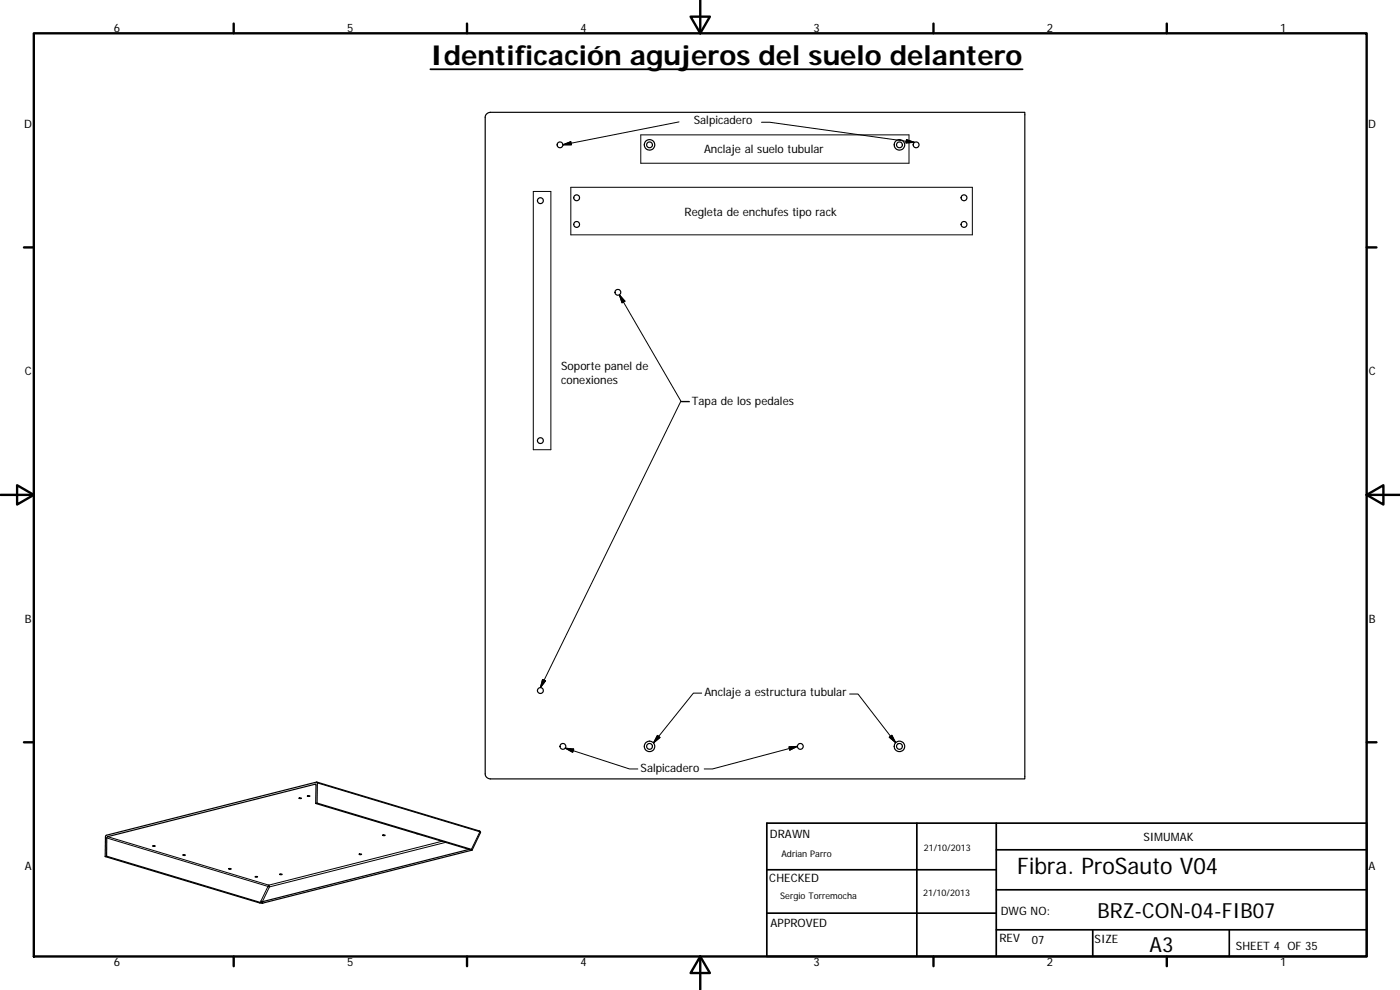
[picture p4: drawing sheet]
<svg xmlns="http://www.w3.org/2000/svg" width="420mm" height="297mm" viewBox="0 0 420 297" stroke-linecap="round" stroke-linejoin="round" font-family="sans-serif">
<g fill="none" stroke="#000" stroke-width=".36">
<path d="M146 34.2l1.2-.5h160.4v200h-160.4a1.55 1.55 0 0 1-1.6-1.5v-197.1zM89.7 239.5h.8zM92.2 238.8l.8 .1zM95.1 234.7l48.9 14.6 .2 .5-2.5 5.2M31.6 257l46.3 13.9 .9 .1M32 256.9l-.4 .1M32 256.9l46.8 14.1M45.8 253.8l.8 .1zM54.9 256.5l.7 .1zM94.8 241.1l46.8 14M94.8 241.1v-5.6l-.2-.2-62.3 15.7-.3 .4v5.5M95.2 241l-.4 .1"/>
<path d="M95.2 241l46.3 13.8 .1 .3M95.2 241v-6.1l-.2-.2-63.1 15.9-.2 .4-.1 6M107.8 256.3h.7l-.5 .1zM114.8 250.6h.8zM125.1 250.1l.2 .1M140.8 254.8l-62.1 15.8-.4-.2 .5 .6M141.6 255.1l-62.8 15.9M68.6 260.7h.8zM76.6 263l.7 .1zM78.8 271h.1M83.9 262.3h.8z"/>
<circle cx="168.1" cy="43.5" r=".87"/>
<circle cx="173.1" cy="59.3" r=".87"/>
<circle cx="194.9" cy="43.5" r=".87"/>
<circle cx="194.9" cy="43.5" r="1.57"/>
<circle cx="269.9" cy="43.5" r=".88"/>
<circle cx="269.9" cy="43.5" r="1.58"/>
<circle cx="274.9" cy="43.5" r=".88"/>
<circle cx="289.3" cy="59.3" r=".88"/>
<circle cx="162.2" cy="60.2" r=".88"/>
<circle cx="173.1" cy="67.3" r=".88"/>
<circle cx="289.3" cy="67.3" r=".88"/>
<circle cx="185.4" cy="87.7" r=".88"/>
<circle cx="162.2" cy="132.2" r=".88"/>
<circle cx="162.2" cy="207.2" r=".88"/>
<circle cx="168.9" cy="223.9" r=".88"/>
<circle cx="194.9" cy="223.9" r=".87"/>
<circle cx="194.9" cy="223.9" r="1.57"/>
<circle cx="240.2" cy="223.9" r=".88"/>
<circle cx="269.9" cy="224" r="1.57"/>
<circle cx="269.9" cy="223.9" r=".88"/>
</g>
<g fill="none" stroke="#000" stroke-width=".3">
<path d="M203.8 36.6l-34.9 6.9M228.5 36.7h2.5l43.4 6M160.1 57.4h5.2v77.5h-5.2zM168.9 43.5l2.4-1 .2 1zM171.3 56.2h120.5v14.3h-120.5zM192.3 40.5h80.5v8.5h-80.5zM272 41.9l2.4 .8-2.5 .2zM185.9 88.5l18.6 32h2.5M185.9 88.5l1.6 1.9-.8 .5zM206.8 120.4h-2.5l-42.1 85.9M162.8 203.9l.9 .4-1.5 2zM210.6 208h-2.5l-12 14.9"/>
<path d="M255 208.2h2.5l11.3 14.6M94.6 235.3l.2 .1M95.2 234.9l48.8 14.7-2.5 5.2M169.6 224.5l2.6 .2-.3 1zM169.6 224.5l19.3 6.2h2.5M197.3 220.6l.8 .7-2 1.6zM236.8 224.1l2.5-.2-2.3 1.2zM239.3 223.9l-25.5 6.8h-2.5M266.9 221.2l.8-.6 1.1 2.2zM32 251.4l48.4 14.6 .3-.4M32.3 251l48.4 14.6M132.7 252.4l-52 13.2"/>
<path d="M133.7 252.8l-52.8 13.3-.2-.5M143.9 249.3l.3 .6M78.3 270.4l2.1-4.4 .5 .1-2.2 4.5"/>
</g>
<g fill="none" stroke="#000" stroke-width=".71">
<path d="M10.1 10h400.1v277h-400.1zM70.1 7.1v2.9M140.2 7.1v2.9M207.3 5h5.8l-2.9 5zM210.2 0v10M280.2 7.1v2.9M350.2 7.1v2.9M7.2 74.2h2.9M410.2 74.2h2.9M.2 148.5h9.9M5.1 145.6l5 2.9-5 2.9zM410.2 148.5l5-2.9v5.8z"/>
<path d="M410.2 148.5h9.9M7.2 222.7h2.9M410.2 222.7h2.9M70.1 287v2.9M140.2 287v2.9M210.2 287l2.9 5h-5.8zM210.2 287v10M280.2 287v2.9M350.2 287v2.9"/>
</g>
<path d="M230.1 247h180.1v40h-180.1zM275.2 247v40M299 255h111.2M299 247v40M230.1 274h68.9M230.1 261h68.9M299 279h111.2M299 267h111.2M327.9 279v8M368.9 279v8" fill="none" stroke="#000" stroke-width=".51"/>
<path d="M168.9 43.5l2.4-1 .2 1zM272 41.9l2.4 .8-2.5 .2zM185.9 88.5l1.6 1.9-.8 .5zM162.8 203.9l.9 .4-1.5 2zM169.6 224.5l2.6 .2-.3 1zM197.3 220.6l.8 .7-2 1.6zM236.8 224.1l2.5-.2-2.3 1.2zM266.9 221.2l.8-.6 1.1 2.2z" fill="#000" stroke="#000" stroke-width=".3"/>
<path d="M129.2 20.8h177.7" fill="none" stroke="#000" stroke-width=".53"/>
<text font-size="8.2" x="129.2" y="19.4">Identificación agujeros del suelo delantero</text>
<text font-size="6.9" x="305.3" y="262.2">Fibra. ProSauto V04</text>
<g font-size="6.3">
<text x="329.4" y="275.4">BRZ-CON-04-FIB07</text>
<text x="345" y="285.6">A3</text>
</g>
<g font-size="3.5">
<text x="34.2" y="9.6">6</text>
<text x="104.2" y="9.6">5</text>
<text x="174.2" y="9.6">4</text>
<text x="244.2" y="9.6">3</text>
<text x="314.2" y="9.6">2</text>
<text x="384.2" y="9.6">1</text>
<text x="7.3" y="38.4">D</text>
<text x="208.2" y="37.3">Salpicadero</text>
<text x="410.6" y="38.4">D</text>
<text x="211.3" y="46">Anclaje al suelo tubular</text>
<text x="205.5" y="64.7">Regleta de enchufes tipo rack</text>
<text x="7.4" y="112.6">C</text>
<text x="168.4" y="111.1">Soporte panel de</text>
<text x="410.8" y="112.6">C</text>
<text x="168.4" y="115.2">conexiones</text>
<text x="207.6" y="121.4">Tapa de los pedales</text>
<text x="7.4" y="186.9">B</text>
<text x="410.8" y="186.9">B</text>
<text x="211.4" y="208.9">Anclaje a estructura tubular</text>
<text x="192.2" y="231.7">Salpicadero</text>
<text x="231.1" y="251.4">DRAWN</text>
<text x="343.2" y="252.3">SIMUMAK</text>
<text x="7.4" y="261.1">A</text>
<text x="410.8" y="261.1">A</text>
<text x="230.9" y="264.6">CHECKED</text>
<text x="300.3" y="274.5">DWG NO:</text>
<text x="231.3" y="278.2">APPROVED</text>
<text x="299.9" y="282.6">REV</text>
<text x="309.7" y="283.3">07</text>
<text x="328.5" y="283">SIZE</text>
<text x="370.9" y="285.1">SHEET 4 OF 35</text>
<text x="34.2" y="289.9">6</text>
<text x="104.2" y="289.9">5</text>
<text x="174.2" y="289.9">4</text>
<text x="244.2" y="289.9">3</text>
<text x="314.2" y="289.9">2</text>
<text x="384.2" y="289.9">1</text>
</g>
<g font-size="2.7">
<text x="234.5" y="257.1">Adrian Parro</text>
<text x="277.3" y="255.2">21/10/2013</text>
<text x="234.2" y="269.7">Sergio Torremocha</text>
<text x="277" y="268.7">21/10/2013</text>
</g>
</svg>
